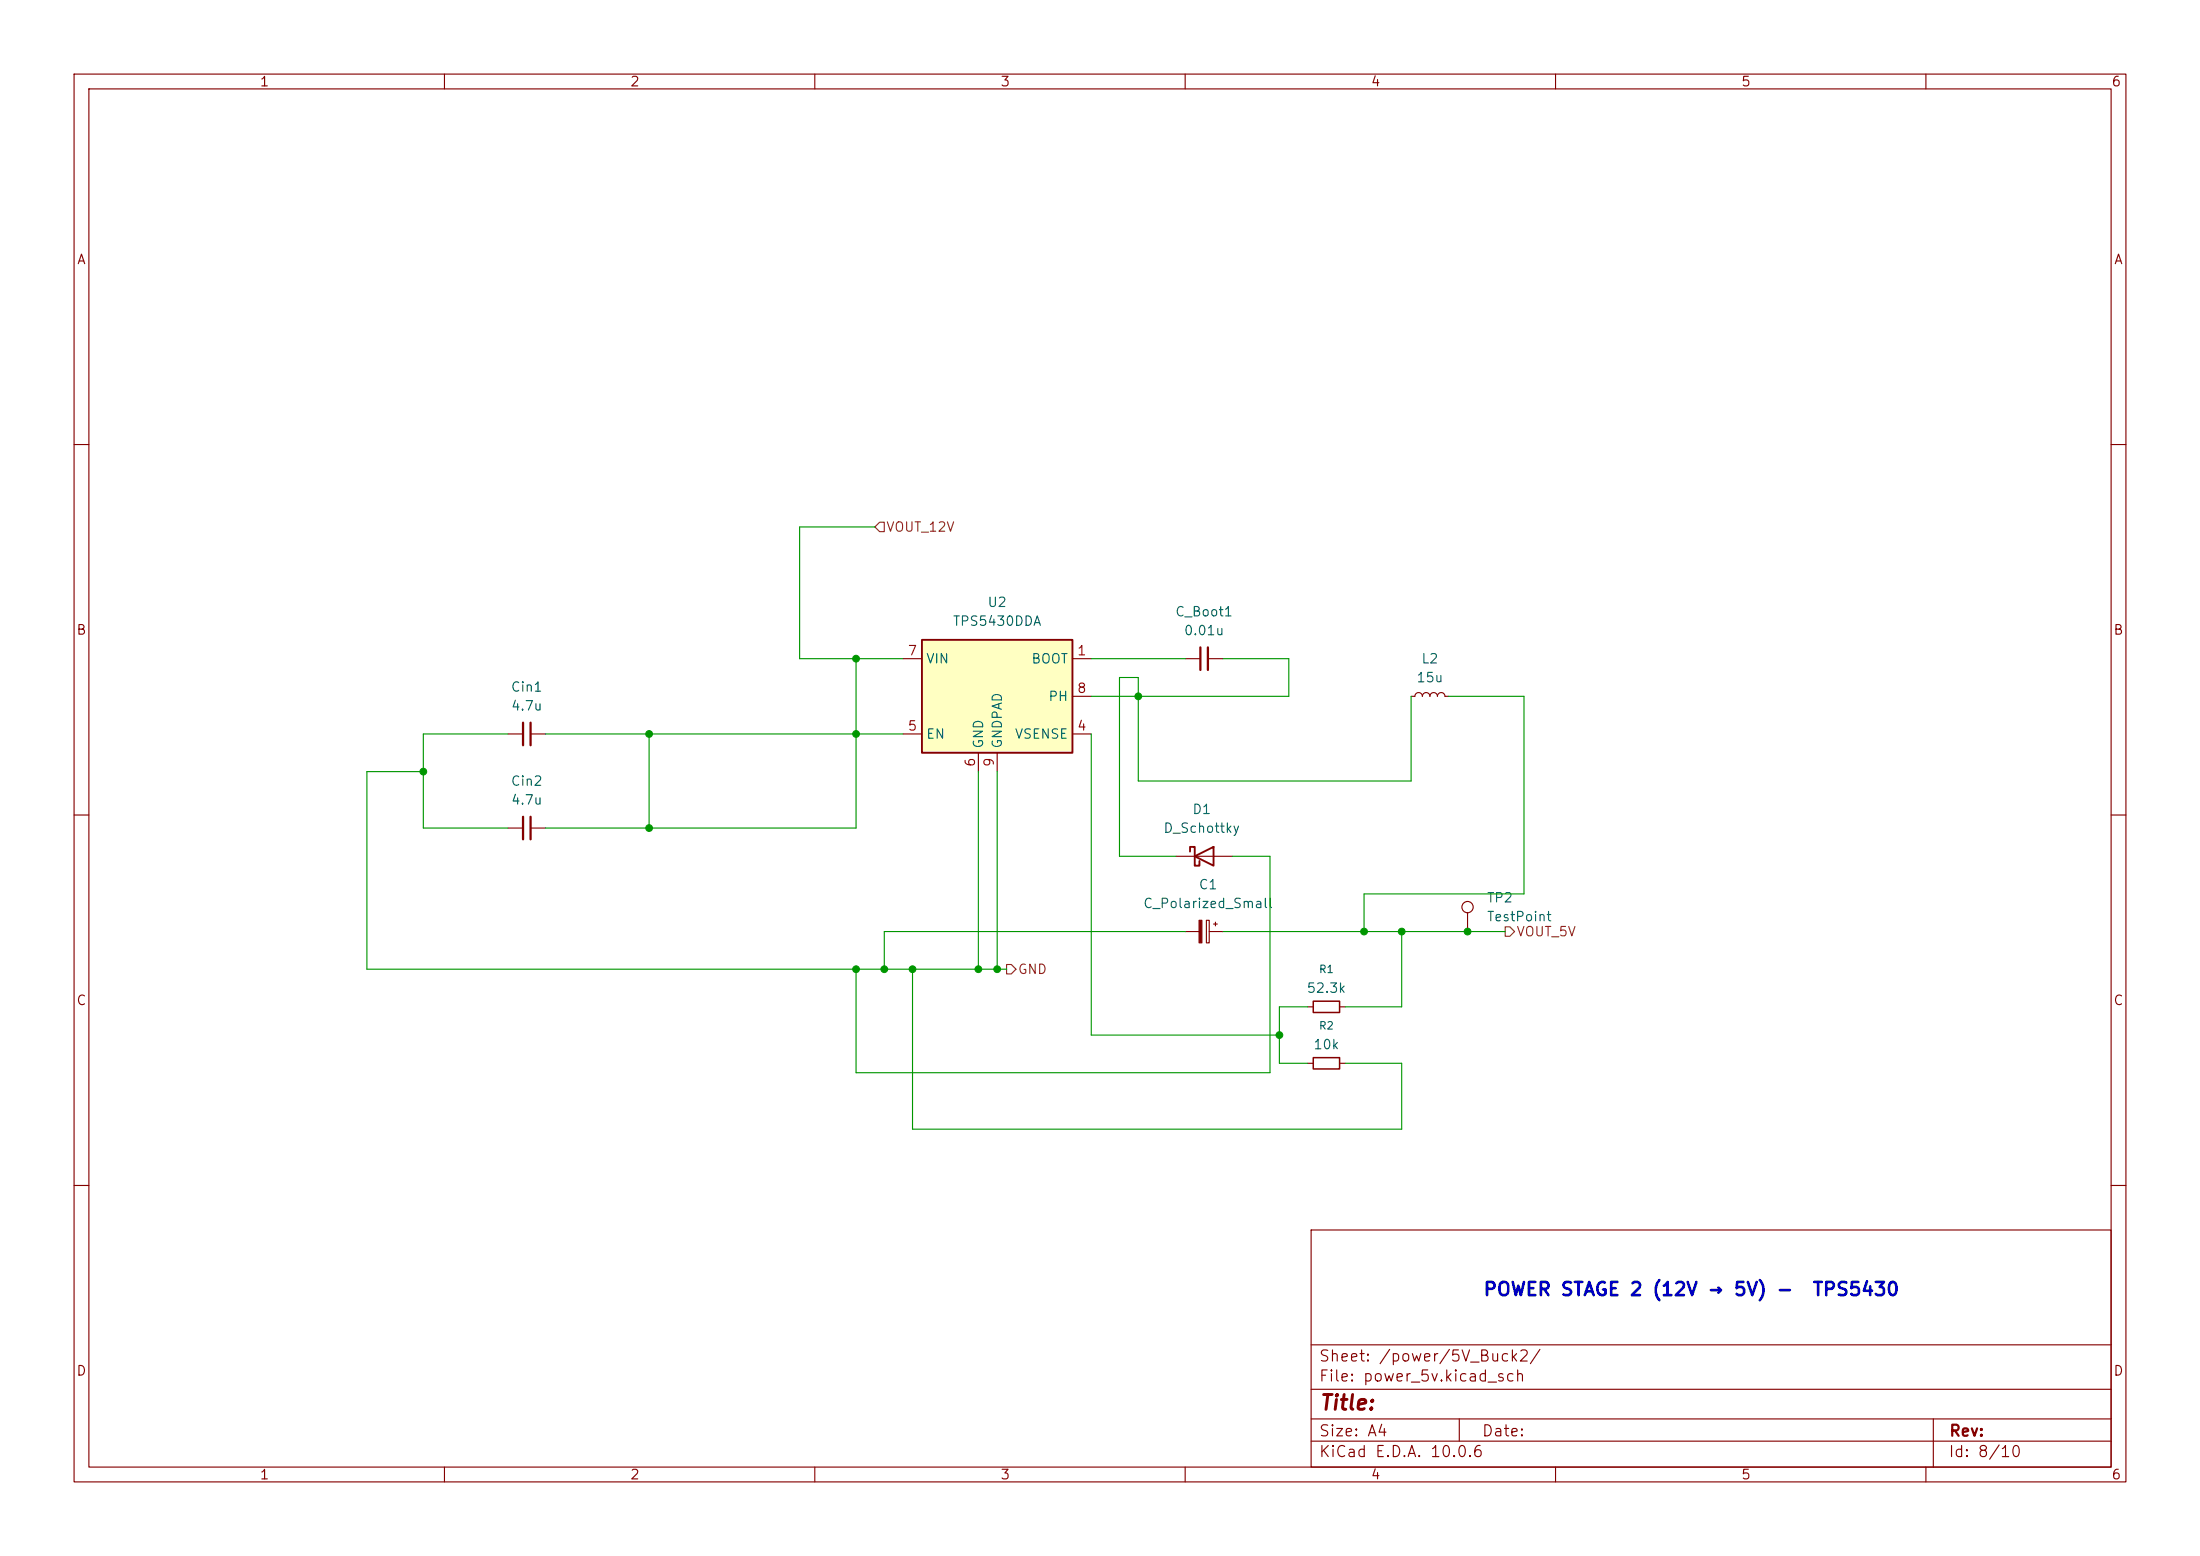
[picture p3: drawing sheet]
(kicad_sch
 (version 20260306)
 (generator "eeschema")
 (generator_version "10.0")
 (paper "A4")
 (lib_symbols
  (symbol "Connector:TestPoint"
   (pin_numbers (hide yes))
   (pin_names
    (offset 0.762) (hide yes)) (exclude_from_sim no) (in_bom yes) (on_board yes)
   (in_pos_files yes)
   (duplicate_pin_numbers_are_jumpers no)
   (property "Reference" "TP" (at 0 6.858 0) (show_name no) (do_not_autoplace no) (effects (font (size 1.27 1.27))))
   (property "Value" "TestPoint" (at 0 5.08 0) (show_name no) (do_not_autoplace no) (effects (font (size 1.27 1.27))))
   (property "Footprint" "" (at 5.08 0 0) (show_name no) (do_not_autoplace no) (hide yes) (effects (font (size 1.27 1.27))))
   (property "Datasheet" "" (at 5.08 0 0) (show_name no) (do_not_autoplace no) (hide yes) (effects (font (size 1.27 1.27))))
   (property "Description" "test point" (at 0 0 0) (show_name no) (do_not_autoplace no) (hide yes) (effects (font (size 1.27 1.27))))
   (symbol "TestPoint_0_1"
    (circle (center 0 3.302) (radius 0.762) (stroke (width 0) (type default)) (fill (type none))))
   (symbol "TestPoint_1_1"
    (pin passive line (at 0 0 90) (length 2.54) (name "1" (effects (font (size 1.27 1.27)))) (number "1" (effects (font (size 1.27 1.27))))))
   (embedded_fonts no))
  (symbol "Device:C_Polarized_Small"
   (pin_numbers (hide yes))
   (pin_names
    (offset 0.254) (hide yes)) (exclude_from_sim no) (in_bom yes) (on_board yes)
   (in_pos_files yes)
   (duplicate_pin_numbers_are_jumpers no)
   (property "Reference" "C" (at 0.254 1.778 0) (show_name no) (do_not_autoplace no) (effects (font (size 1.27 1.27)) (justify left)))
   (property "Value" "C_Polarized_Small" (at 0.254 -2.032 0) (show_name no) (do_not_autoplace no) (effects (font (size 1.27 1.27)) (justify left)))
   (property "Footprint" "" (at 0 0 0) (show_name no) (do_not_autoplace no) (hide yes) (effects (font (size 1.27 1.27))))
   (property "Datasheet" "" (at 0 0 0) (show_name no) (do_not_autoplace no) (hide yes) (effects (font (size 1.27 1.27))))
   (property "Description" "Polarized capacitor, small symbol" (at 0 0 0) (show_name no) (do_not_autoplace no) (hide yes) (effects (font (size 1.27 1.27))))
   (symbol "C_Polarized_Small_0_1"
    (rectangle (start -1.524 0.6858) (end 1.524 0.3048) (stroke (width 0) (type default)) (fill (type none)))
    (rectangle (start -1.524 -0.3048) (end 1.524 -0.6858) (stroke (width 0) (type default)) (fill (type outline)))
    (polyline (pts (xy -1.27 1.524) (xy -0.762 1.524)) (stroke (width 0) (type default)) (fill (type none)))
    (polyline (pts (xy -1.016 1.27) (xy -1.016 1.778)) (stroke (width 0) (type default)) (fill (type none))))
   (symbol "C_Polarized_Small_1_1"
    (pin passive line (at 0 2.54 270) (length 1.8542) (name "" (effects (font (size 1.27 1.27)))) (number "1" (effects (font (size 1.27 1.27)))))
    (pin passive line (at 0 -2.54 90) (length 1.8542) (name "" (effects (font (size 1.27 1.27)))) (number "2" (effects (font (size 1.27 1.27))))))
   (embedded_fonts no))
  (symbol "Device:C_Small"
   (pin_numbers (hide yes))
   (pin_names
    (offset 0.254) (hide yes)) (exclude_from_sim no) (in_bom yes) (on_board yes)
   (in_pos_files yes)
   (duplicate_pin_numbers_are_jumpers no)
   (property "Reference" "C" (at 0.254 1.778 0) (show_name no) (do_not_autoplace no) (effects (font (size 1.27 1.27)) (justify left)))
   (property "Value" "C_Small" (at 0.254 -2.032 0) (show_name no) (do_not_autoplace no) (effects (font (size 1.27 1.27)) (justify left)))
   (property "Footprint" "" (at 0 0 0) (show_name no) (do_not_autoplace no) (hide yes) (effects (font (size 1.27 1.27))))
   (property "Datasheet" "" (at 0 0 0) (show_name no) (do_not_autoplace no) (hide yes) (effects (font (size 1.27 1.27))))
   (property "Description" "Unpolarized capacitor, small symbol" (at 0 -10.16 0) (show_name no) (do_not_autoplace no) (hide yes) (effects (font (size 1.27 1.27))))
   (symbol "C_Small_0_1"
    (polyline (pts (xy -1.524 0.508) (xy 1.524 0.508)) (stroke (width 0.3048) (type default)) (fill (type none)))
    (polyline (pts (xy -1.524 -0.508) (xy 1.524 -0.508)) (stroke (width 0.3048) (type default)) (fill (type none))))
   (symbol "C_Small_1_1"
    (pin passive line (at 0 2.54 270) (length 2.032) (name "" (effects (font (size 1.27 1.27)))) (number "1" (effects (font (size 1.27 1.27)))))
    (pin passive line (at 0 -2.54 90) (length 2.032) (name "" (effects (font (size 1.27 1.27)))) (number "2" (effects (font (size 1.27 1.27))))))
   (embedded_fonts no))
  (symbol "Device:D_Schottky"
   (pin_numbers (hide yes))
   (pin_names
    (offset 1.016) (hide yes)) (exclude_from_sim no) (in_bom yes) (on_board yes)
   (in_pos_files yes)
   (duplicate_pin_numbers_are_jumpers no)
   (property "Reference" "D" (at 0 2.54 0) (show_name no) (do_not_autoplace no) (effects (font (size 1.27 1.27))))
   (property "Value" "D_Schottky" (at 0 -2.54 0) (show_name no) (do_not_autoplace no) (effects (font (size 1.27 1.27))))
   (property "Footprint" "" (at 0 0 0) (show_name no) (do_not_autoplace no) (hide yes) (effects (font (size 1.27 1.27))))
   (property "Datasheet" "" (at 0 0 0) (show_name no) (do_not_autoplace no) (hide yes) (effects (font (size 1.27 1.27))))
   (property "Description" "Schottky diode" (at 0 0 0) (show_name no) (do_not_autoplace no) (hide yes) (effects (font (size 1.27 1.27))))
   (symbol "D_Schottky_0_1"
    (polyline (pts (xy -1.905 0.635) (xy -1.905 1.27) (xy -1.27 1.27) (xy -1.27 -1.27) (xy -0.635 -1.27) (xy -0.635 -0.635)) (stroke (width 0.254) (type default)) (fill (type none)))
    (polyline (pts (xy 1.27 1.27) (xy 1.27 -1.27) (xy -1.27 0) (xy 1.27 1.27)) (stroke (width 0.254) (type default)) (fill (type none)))
    (polyline (pts (xy 1.27 0) (xy -1.27 0)) (stroke (width 0) (type default)) (fill (type none))))
   (symbol "D_Schottky_1_1"
    (pin passive line (at -3.81 0 0) (length 2.54) (name "K" (effects (font (size 1.27 1.27)))) (number "1" (effects (font (size 1.27 1.27)))))
    (pin passive line (at 3.81 0 180) (length 2.54) (name "A" (effects (font (size 1.27 1.27)))) (number "2" (effects (font (size 1.27 1.27))))))
   (embedded_fonts no))
  (symbol "Device:L_Small"
   (pin_numbers (hide yes))
   (pin_names
    (offset 0.254) (hide yes)) (exclude_from_sim no) (in_bom yes) (on_board yes)
   (in_pos_files yes)
   (duplicate_pin_numbers_are_jumpers no)
   (property "Reference" "L" (at 0.762 1.016 0) (show_name no) (do_not_autoplace no) (effects (font (size 1.27 1.27)) (justify left)))
   (property "Value" "L_Small" (at 0.762 -1.016 0) (show_name no) (do_not_autoplace no) (effects (font (size 1.27 1.27)) (justify left)))
   (property "Footprint" "" (at 0 0 0) (show_name no) (do_not_autoplace no) (hide yes) (effects (font (size 1.27 1.27))))
   (property "Datasheet" "" (at 0 0 0) (show_name no) (do_not_autoplace no) (hide yes) (effects (font (size 1.27 1.27))))
   (property "Description" "Inductor, small symbol" (at 0 0 0) (show_name no) (do_not_autoplace no) (hide yes) (effects (font (size 1.27 1.27))))
   (symbol "L_Small_0_1"
    (arc (start 0 2.032) (mid 0.5058 1.524) (end 0 1.016) (stroke (width 0) (type default)) (fill (type none)))
    (arc (start 0 1.016) (mid 0.5058 0.508) (end 0 0) (stroke (width 0) (type default)) (fill (type none)))
    (arc (start 0 0) (mid 0.5058 -0.508) (end 0 -1.016) (stroke (width 0) (type default)) (fill (type none)))
    (arc (start 0 -1.016) (mid 0.5058 -1.524) (end 0 -2.032) (stroke (width 0) (type default)) (fill (type none))))
   (symbol "L_Small_1_1"
    (pin passive line (at 0 2.54 270) (length 0.508) (name "" (effects (font (size 1.27 1.27)))) (number "1" (effects (font (size 1.27 1.27)))))
    (pin passive line (at 0 -2.54 90) (length 0.508) (name "" (effects (font (size 1.27 1.27)))) (number "2" (effects (font (size 1.27 1.27))))))
   (embedded_fonts no))
  (symbol "Device:R_Small"
   (pin_numbers (hide yes))
   (pin_names
    (offset 0.254) (hide yes)) (exclude_from_sim no) (in_bom yes) (on_board yes)
   (in_pos_files yes)
   (duplicate_pin_numbers_are_jumpers no)
   (property "Reference" "R" (at 0 0 90) (show_name no) (do_not_autoplace no) (effects (font (size 1.016 1.016))))
   (property "Value" "R_Small" (at 1.778 0 90) (show_name no) (do_not_autoplace no) (effects (font (size 1.27 1.27))))
   (property "Footprint" "" (at 0 0 0) (show_name no) (do_not_autoplace no) (hide yes) (effects (font (size 1.27 1.27))))
   (property "Datasheet" "" (at 0 0 0) (show_name no) (do_not_autoplace no) (hide yes) (effects (font (size 1.27 1.27))))
   (property "Description" "Resistor, small symbol" (at 0 0 0) (show_name no) (do_not_autoplace no) (hide yes) (effects (font (size 1.27 1.27))))
   (symbol "R_Small_0_1"
    (rectangle (start -0.762 1.778) (end 0.762 -1.778) (stroke (width 0.2032) (type default)) (fill (type none))))
   (symbol "R_Small_1_1"
    (pin passive line (at 0 2.54 270) (length 0.762) (name "" (effects (font (size 1.27 1.27)))) (number "1" (effects (font (size 1.27 1.27)))))
    (pin passive line (at 0 -2.54 90) (length 0.762) (name "" (effects (font (size 1.27 1.27)))) (number "2" (effects (font (size 1.27 1.27))))))
   (embedded_fonts no))
  (symbol "Regulator_Switching:TPS5430DDA" (exclude_from_sim no) (in_bom yes) (on_board yes)
   (in_pos_files yes)
   (duplicate_pin_numbers_are_jumpers no)
   (property "Reference" "U" (at -10.16 8.89 0) (show_name no) (do_not_autoplace no) (effects (font (size 1.27 1.27)) (justify left)))
   (property "Value" "TPS5430DDA" (at -1.27 8.89 0) (show_name no) (do_not_autoplace no) (effects (font (size 1.27 1.27)) (justify left)))
   (property "Footprint" "Package_SO:TI_SO-PowerPAD-8_ThermalVias" (at 1.27 -8.89 0) (show_name no) (do_not_autoplace no) (hide yes) (effects (font (size 1.27 1.27)
    (italic yes)) (justify left)))
   (property "Datasheet" "http://www.ti.com/lit/ds/symlink/tps5430.pdf" (at 0 0 0) (show_name no) (do_not_autoplace no) (hide yes) (effects (font (size 1.27 1.27))))
   (property "Description" "3A, Step Down Swift Converter, Adjustable Output Voltage, 5.5-36V Input Voltage, PowerSO-8" (at 0 0 0) (show_name no) (do_not_autoplace no) (hide yes) (effects (font (size 1.27 1.27))))
   (symbol "TPS5430DDA_0_1"
    (rectangle (start -10.16 7.62) (end 10.16 -7.62) (stroke (width 0.254) (type default)) (fill (type background))))
   (symbol "TPS5430DDA_1_1"
    (pin input line (at 12.7 5.08 180) (length 2.54) (name "BOOT" (effects (font (size 1.27 1.27)))) (number "1" (effects (font (size 1.27 1.27)))))
    (pin no_connect line (at -10.16 2.54 0) (length 2.54) (hide yes) (name "NC" (effects (font (size 1.27 1.27)))) (number "2" (effects (font (size 1.27 1.27)))))
    (pin no_connect line (at -10.16 -2.54 0) (length 2.54) (hide yes) (name "NC" (effects (font (size 1.27 1.27)))) (number "3" (effects (font (size 1.27 1.27)))))
    (pin input line (at 12.7 -5.08 180) (length 2.54) (name "VSENSE" (effects (font (size 1.27 1.27)))) (number "4" (effects (font (size 1.27 1.27)))))
    (pin input line (at -12.7 -5.08 0) (length 2.54) (name "EN" (effects (font (size 1.27 1.27)))) (number "5" (effects (font (size 1.27 1.27)))))
    (pin power_in line (at -2.54 -10.16 90) (length 2.54) (name "GND" (effects (font (size 1.27 1.27)))) (number "6" (effects (font (size 1.27 1.27)))))
    (pin power_in line (at -12.7 5.08 0) (length 2.54) (name "VIN" (effects (font (size 1.27 1.27)))) (number "7" (effects (font (size 1.27 1.27)))))
    (pin output line (at 12.7 0 180) (length 2.54) (name "PH" (effects (font (size 1.27 1.27)))) (number "8" (effects (font (size 1.27 1.27)))))
    (pin power_in line (at 0 -10.16 90) (length 2.54) (name "GNDPAD" (effects (font (size 1.27 1.27)))) (number "9" (effects (font (size 1.27 1.27))))))
   (embedded_fonts no)))
 (text "POWER STAGE 2 (12V → 5V) -  TPS5430"
  (exclude_from_sim no)
  (at 146.812 51.816 0)
  (effects (font (size 1.778 1.778) (thickness 0.3556)
    (bold yes))))
 (junction
  (at 198.12 125.73)
  (diameter 0)
  (color 0 0 0 0))
 (junction
  (at 115.57 130.81)
  (diameter 0)
  (color 0 0 0 0))
 (junction
  (at 184.15 125.73)
  (diameter 0)
  (color 0 0 0 0))
 (junction
  (at 119.38 130.81)
  (diameter 0)
  (color 0 0 0 0))
 (junction
  (at 87.63 99.06)
  (diameter 0)
  (color 0 0 0 0))
 (junction
  (at 172.72 139.7)
  (diameter 0)
  (color 0 0 0 0))
 (junction
  (at 134.62 130.81)
  (diameter 0)
  (color 0 0 0 0))
 (junction
  (at 153.67 93.98)
  (diameter 0)
  (color 0 0 0 0))
 (junction
  (at 57.15 104.14)
  (diameter 0)
  (color 0 0 0 0))
 (junction
  (at 189.23 125.73)
  (diameter 0)
  (color 0 0 0 0))
 (junction
  (at 115.57 88.9)
  (diameter 0)
  (color 0 0 0 0))
 (junction
  (at 123.19 130.81)
  (diameter 0)
  (color 0 0 0 0))
 (junction
  (at 87.63 111.76)
  (diameter 0)
  (color 0 0 0 0))
 (junction
  (at 132.08 130.81)
  (diameter 0)
  (color 0 0 0 0))
 (junction
  (at 115.57 99.06)
  (diameter 0)
  (color 0 0 0 0))
 (wire
  (pts (xy 153.67 93.98) (xy 147.32 93.98))
  (stroke (width 0) (type default)))
 (wire
  (pts (xy 205.74 120.65) (xy 184.15 120.65))
  (stroke (width 0) (type default)))
 (wire
  (pts (xy 189.23 152.4) (xy 123.19 152.4))
  (stroke (width 0) (type default)))
 (wire
  (pts (xy 132.08 104.14) (xy 132.08 130.81))
  (stroke (width 0) (type default)))
 (wire
  (pts (xy 115.57 99.06) (xy 115.57 88.9))
  (stroke (width 0) (type default)))
 (wire
  (pts (xy 205.74 93.98) (xy 205.74 120.65))
  (stroke (width 0) (type default)))
 (wire
  (pts (xy 181.61 143.51) (xy 189.23 143.51))
  (stroke (width 0) (type default)))
 (wire
  (pts (xy 118.11 71.12) (xy 107.95 71.12))
  (stroke (width 0) (type default)))
 (wire
  (pts (xy 73.66 111.76) (xy 87.63 111.76))
  (stroke (width 0) (type default)))
 (wire
  (pts (xy 195.58 93.98) (xy 205.74 93.98))
  (stroke (width 0) (type default)))
 (wire
  (pts (xy 165.1 125.73) (xy 184.15 125.73))
  (stroke (width 0) (type default)))
 (wire
  (pts (xy 190.5 105.41) (xy 153.67 105.41))
  (stroke (width 0) (type default)))
 (wire
  (pts (xy 115.57 144.78) (xy 115.57 130.81))
  (stroke (width 0) (type default)))
 (wire
  (pts (xy 189.23 143.51) (xy 189.23 152.4))
  (stroke (width 0) (type default)))
 (wire
  (pts (xy 57.15 104.14) (xy 57.15 111.76))
  (stroke (width 0) (type default)))
 (wire
  (pts (xy 73.66 99.06) (xy 87.63 99.06))
  (stroke (width 0) (type default)))
 (wire
  (pts (xy 165.1 88.9) (xy 173.99 88.9))
  (stroke (width 0) (type default)))
 (wire
  (pts (xy 134.62 130.81) (xy 135.89 130.81))
  (stroke (width 0) (type default)))
 (wire
  (pts (xy 176.53 135.89) (xy 172.72 135.89))
  (stroke (width 0) (type default)))
 (wire
  (pts (xy 184.15 125.73) (xy 189.23 125.73))
  (stroke (width 0) (type default)))
 (wire
  (pts (xy 87.63 111.76) (xy 87.63 99.06))
  (stroke (width 0) (type default)))
 (wire
  (pts (xy 57.15 111.76) (xy 68.58 111.76))
  (stroke (width 0) (type default)))
 (wire
  (pts (xy 115.57 99.06) (xy 121.92 99.06))
  (stroke (width 0) (type default)))
 (wire
  (pts (xy 190.5 93.98) (xy 190.5 105.41))
  (stroke (width 0) (type default)))
 (wire
  (pts (xy 115.57 88.9) (xy 121.92 88.9))
  (stroke (width 0) (type default)))
 (wire
  (pts (xy 132.08 130.81) (xy 134.62 130.81))
  (stroke (width 0) (type default)))
 (wire
  (pts (xy 171.45 115.57) (xy 171.45 144.78))
  (stroke (width 0) (type default)))
 (wire
  (pts (xy 173.99 93.98) (xy 153.67 93.98))
  (stroke (width 0) (type default)))
 (wire
  (pts (xy 198.12 125.73) (xy 203.2 125.73))
  (stroke (width 0) (type default)))
 (wire
  (pts (xy 134.62 104.14) (xy 134.62 130.81))
  (stroke (width 0) (type default)))
 (wire
  (pts (xy 166.37 115.57) (xy 171.45 115.57))
  (stroke (width 0) (type default)))
 (wire
  (pts (xy 173.99 88.9) (xy 173.99 93.98))
  (stroke (width 0) (type default)))
 (wire
  (pts (xy 57.15 104.14) (xy 49.53 104.14))
  (stroke (width 0) (type default)))
 (wire
  (pts (xy 172.72 135.89) (xy 172.72 139.7))
  (stroke (width 0) (type default)))
 (wire
  (pts (xy 49.53 130.81) (xy 115.57 130.81))
  (stroke (width 0) (type default)))
 (wire
  (pts (xy 189.23 125.73) (xy 198.12 125.73))
  (stroke (width 0) (type default)))
 (wire
  (pts (xy 123.19 130.81) (xy 132.08 130.81))
  (stroke (width 0) (type default)))
 (wire
  (pts (xy 115.57 130.81) (xy 119.38 130.81))
  (stroke (width 0) (type default)))
 (wire
  (pts (xy 158.75 115.57) (xy 151.13 115.57))
  (stroke (width 0) (type default)))
 (wire
  (pts (xy 172.72 143.51) (xy 176.53 143.51))
  (stroke (width 0) (type default)))
 (wire
  (pts (xy 119.38 125.73) (xy 119.38 130.81))
  (stroke (width 0) (type default)))
 (wire
  (pts (xy 119.38 130.81) (xy 123.19 130.81))
  (stroke (width 0) (type default)))
 (wire
  (pts (xy 151.13 91.44) (xy 153.67 91.44))
  (stroke (width 0) (type default)))
 (wire
  (pts (xy 123.19 152.4) (xy 123.19 130.81))
  (stroke (width 0) (type default)))
 (wire
  (pts (xy 189.23 135.89) (xy 189.23 125.73))
  (stroke (width 0) (type default)))
 (wire
  (pts (xy 147.32 88.9) (xy 160.02 88.9))
  (stroke (width 0) (type default)))
 (wire
  (pts (xy 172.72 139.7) (xy 172.72 143.51))
  (stroke (width 0) (type default)))
 (wire
  (pts (xy 115.57 111.76) (xy 115.57 99.06))
  (stroke (width 0) (type default)))
 (wire
  (pts (xy 184.15 120.65) (xy 184.15 125.73))
  (stroke (width 0) (type default)))
 (wire
  (pts (xy 87.63 99.06) (xy 115.57 99.06))
  (stroke (width 0) (type default)))
 (wire
  (pts (xy 107.95 71.12) (xy 107.95 88.9))
  (stroke (width 0) (type default)))
 (wire
  (pts (xy 87.63 111.76) (xy 115.57 111.76))
  (stroke (width 0) (type default)))
 (wire
  (pts (xy 147.32 99.06) (xy 147.32 139.7))
  (stroke (width 0) (type default)))
 (wire
  (pts (xy 107.95 88.9) (xy 115.57 88.9))
  (stroke (width 0) (type default)))
 (wire
  (pts (xy 181.61 135.89) (xy 189.23 135.89))
  (stroke (width 0) (type default)))
 (wire
  (pts (xy 151.13 115.57) (xy 151.13 91.44))
  (stroke (width 0) (type default)))
 (wire
  (pts (xy 160.02 125.73) (xy 119.38 125.73))
  (stroke (width 0) (type default)))
 (wire
  (pts (xy 147.32 139.7) (xy 172.72 139.7))
  (stroke (width 0) (type default)))
 (wire
  (pts (xy 153.67 91.44) (xy 153.67 93.98))
  (stroke (width 0) (type default)))
 (wire
  (pts (xy 49.53 104.14) (xy 49.53 130.81))
  (stroke (width 0) (type default)))
 (wire
  (pts (xy 171.45 144.78) (xy 115.57 144.78))
  (stroke (width 0) (type default)))
 (wire
  (pts (xy 68.58 99.06) (xy 57.15 99.06))
  (stroke (width 0) (type default)))
 (wire
  (pts (xy 153.67 105.41) (xy 153.67 93.98))
  (stroke (width 0) (type default)))
 (wire
  (pts (xy 57.15 99.06) (xy 57.15 104.14))
  (stroke (width 0) (type default)))
 (hierarchical_label "VOUT_12V"
  (shape input)
  (at 118.11 71.12 0)
  (effects (font (size 1.27 1.27)) (justify left)))
 (hierarchical_label "VOUT_5V"
  (shape output)
  (at 203.2 125.73 0)
  (effects (font (size 1.27 1.27)) (justify left)))
 (hierarchical_label "GND"
  (shape output)
  (at 135.89 130.81 0)
  (effects (font (size 1.27 1.27)) (justify left)))
 (symbol
  (lib_id "Device:C_Small")
  (at 71.12 99.06 90)
  (unit 1)
  (body_style 1)
  (exclude_from_sim no)
  (in_bom yes)
  (on_board yes)
  (in_pos_files yes)
  (dnp no)
  (fields_autoplaced yes)
  (property "Reference" "Cin1" (at 71.12 92.71 90) (show_name no) (do_not_autoplace no) (effects (font (size 1.27 1.27))))
  (property "Value" "4.7u" (at 71.12 95.25 90) (show_name no) (do_not_autoplace no) (effects (font (size 1.27 1.27))))
  (property "Footprint" "Package_SO:TI_SO-PowerPAD-8_ThermalVias" (at 71.12 99.06 0) (hide yes) (show_name no) (do_not_autoplace no) (effects (font (size 1.27 1.27))))
  (property "Datasheet" "" (at 71.12 99.06 0) (hide yes) (show_name no) (do_not_autoplace no) (effects (font (size 1.27 1.27))))
  (property "Description" "Unpolarized capacitor, small symbol" (at 81.28 99.06 0) (hide yes) (show_name no) (do_not_autoplace no) (effects (font (size 1.27 1.27))))
  (pin "1")
  (pin "2"))
 (symbol
  (lib_id "Device:C_Small")
  (at 71.12 111.76 90)
  (unit 1)
  (body_style 1)
  (exclude_from_sim no)
  (in_bom yes)
  (on_board yes)
  (in_pos_files yes)
  (dnp no)
  (fields_autoplaced yes)
  (property "Reference" "Cin2" (at 71.12 105.41 90) (show_name no) (do_not_autoplace no) (effects (font (size 1.27 1.27))))
  (property "Value" "4.7u" (at 71.12 107.95 90) (show_name no) (do_not_autoplace no) (effects (font (size 1.27 1.27))))
  (property "Footprint" "" (at 71.12 111.76 0) (hide yes) (show_name no) (do_not_autoplace no) (effects (font (size 1.27 1.27))))
  (property "Datasheet" "" (at 71.12 111.76 0) (hide yes) (show_name no) (do_not_autoplace no) (effects (font (size 1.27 1.27))))
  (property "Description" "Unpolarized capacitor, small symbol" (at 81.28 111.76 0) (hide yes) (show_name no) (do_not_autoplace no) (effects (font (size 1.27 1.27))))
  (pin "1")
  (pin "2"))
 (symbol
  (lib_id "Device:C_Small")
  (at 162.56 88.9 90)
  (unit 1)
  (body_style 1)
  (exclude_from_sim no)
  (in_bom yes)
  (on_board yes)
  (in_pos_files yes)
  (dnp no)
  (fields_autoplaced yes)
  (property "Reference" "C_Boot1" (at 162.56 82.55 90) (show_name no) (do_not_autoplace no) (effects (font (size 1.27 1.27))))
  (property "Value" "0.01u" (at 162.56 85.09 90) (show_name no) (do_not_autoplace no) (effects (font (size 1.27 1.27))))
  (property "Footprint" "" (at 162.56 88.9 0) (hide yes) (show_name no) (do_not_autoplace no) (effects (font (size 1.27 1.27))))
  (property "Datasheet" "" (at 162.56 88.9 0) (hide yes) (show_name no) (do_not_autoplace no) (effects (font (size 1.27 1.27))))
  (property "Description" "Unpolarized capacitor, small symbol" (at 172.72 88.9 0) (hide yes) (show_name no) (do_not_autoplace no) (effects (font (size 1.27 1.27))))
  (pin "2")
  (pin "1"))
 (symbol
  (lib_id "Device:L_Small")
  (at 193.04 93.98 90)
  (unit 1)
  (body_style 1)
  (exclude_from_sim no)
  (in_bom yes)
  (on_board yes)
  (in_pos_files yes)
  (dnp no)
  (fields_autoplaced yes)
  (property "Reference" "L2" (at 193.04 88.9 90) (show_name no) (do_not_autoplace no) (effects (font (size 1.27 1.27))))
  (property "Value" "15u" (at 193.04 91.44 90) (show_name no) (do_not_autoplace no) (effects (font (size 1.27 1.27))))
  (property "Footprint" "" (at 193.04 93.98 0) (hide yes) (show_name no) (do_not_autoplace no) (effects (font (size 1.27 1.27))))
  (property "Datasheet" "" (at 193.04 93.98 0) (hide yes) (show_name no) (do_not_autoplace no) (effects (font (size 1.27 1.27))))
  (property "Description" "Inductor, small symbol" (at 193.04 93.98 0) (hide yes) (show_name no) (do_not_autoplace no) (effects (font (size 1.27 1.27))))
  (pin "2")
  (pin "1"))
 (symbol
  (lib_id "Regulator_Switching:TPS5430DDA")
  (at 134.62 93.98 0)
  (unit 1)
  (body_style 1)
  (exclude_from_sim no)
  (in_bom yes)
  (on_board yes)
  (in_pos_files yes)
  (dnp no)
  (fields_autoplaced yes)
  (property "Reference" "U2" (at 134.62 81.28 0) (show_name no) (do_not_autoplace no) (effects (font (size 1.27 1.27))))
  (property "Value" "TPS5430DDA" (at 134.62 83.82 0) (show_name no) (do_not_autoplace no) (effects (font (size 1.27 1.27))))
  (property "Footprint" "Package_SO:TI_SO-PowerPAD-8_ThermalVias" (at 135.89 102.87 0) (hide yes) (show_name no) (do_not_autoplace no) (effects (font (size 1.27 1.27)
    (italic yes)) (justify left)))
  (property "Datasheet" "http://www.ti.com/lit/ds/symlink/tps5430.pdf" (at 134.62 93.98 0) (hide yes) (show_name no) (do_not_autoplace no) (effects (font (size 1.27 1.27))))
  (property "Description" "3A, Step Down Swift Converter, Adjustable Output Voltage, 5.5-36V Input Voltage, PowerSO-8" (at 134.62 93.98 0) (hide yes) (show_name no) (do_not_autoplace no) (effects (font (size 1.27 1.27))))
  (pin "5")
  (pin "6")
  (pin "1")
  (pin "2")
  (pin "4")
  (pin "7")
  (pin "3")
  (pin "9")
  (pin "8"))
 (symbol
  (lib_id "Device:C_Polarized_Small")
  (at 162.56 125.73 270)
  (unit 1)
  (body_style 1)
  (exclude_from_sim no)
  (in_bom yes)
  (on_board yes)
  (in_pos_files yes)
  (dnp no)
  (fields_autoplaced yes)
  (property "Reference" "C1" (at 163.1061 119.38 90) (show_name no) (do_not_autoplace no) (effects (font (size 1.27 1.27))))
  (property "Value" "C_Polarized_Small" (at 163.1061 121.92 90) (show_name no) (do_not_autoplace no) (effects (font (size 1.27 1.27))))
  (property "Footprint" "" (at 162.56 125.73 0) (hide yes) (show_name no) (do_not_autoplace no) (effects (font (size 1.27 1.27))))
  (property "Datasheet" "" (at 162.56 125.73 0) (hide yes) (show_name no) (do_not_autoplace no) (effects (font (size 1.27 1.27))))
  (property "Description" "Polarized capacitor, small symbol" (at 162.56 125.73 0) (hide yes) (show_name no) (do_not_autoplace no) (effects (font (size 1.27 1.27))))
  (pin "1")
  (pin "2"))
 (symbol
  (lib_id "Device:R_Small")
  (at 179.07 135.89 90)
  (unit 1)
  (body_style 1)
  (exclude_from_sim no)
  (in_bom yes)
  (on_board yes)
  (in_pos_files yes)
  (dnp no)
  (fields_autoplaced yes)
  (property "Reference" "R1" (at 179.07 130.81 90) (show_name no) (do_not_autoplace no) (effects (font (size 1.016 1.016))))
  (property "Value" "52.3k" (at 179.07 133.35 90) (show_name no) (do_not_autoplace no) (effects (font (size 1.27 1.27))))
  (property "Footprint" "" (at 179.07 135.89 0) (hide yes) (show_name no) (do_not_autoplace no) (effects (font (size 1.27 1.27))))
  (property "Datasheet" "" (at 179.07 135.89 0) (hide yes) (show_name no) (do_not_autoplace no) (effects (font (size 1.27 1.27))))
  (property "Description" "Resistor, small symbol" (at 179.07 135.89 0) (hide yes) (show_name no) (do_not_autoplace no) (effects (font (size 1.27 1.27))))
  (pin "1")
  (pin "2"))
 (symbol
  (lib_id "Device:D_Schottky")
  (at 162.56 115.57 0)
  (unit 1)
  (body_style 1)
  (exclude_from_sim no)
  (in_bom yes)
  (on_board yes)
  (in_pos_files yes)
  (dnp no)
  (fields_autoplaced yes)
  (property "Reference" "D1" (at 162.2425 109.22 0) (show_name no) (do_not_autoplace no) (effects (font (size 1.27 1.27))))
  (property "Value" "D_Schottky" (at 162.2425 111.76 0) (show_name no) (do_not_autoplace no) (effects (font (size 1.27 1.27))))
  (property "Footprint" "" (at 162.56 115.57 0) (hide yes) (show_name no) (do_not_autoplace no) (effects (font (size 1.27 1.27))))
  (property "Datasheet" "" (at 162.56 115.57 0) (hide yes) (show_name no) (do_not_autoplace no) (effects (font (size 1.27 1.27))))
  (property "Description" "Schottky diode" (at 162.56 115.57 0) (hide yes) (show_name no) (do_not_autoplace no) (effects (font (size 1.27 1.27))))
  (pin "2")
  (pin "1"))
 (symbol
  (lib_id "Device:R_Small")
  (at 179.07 143.51 90)
  (unit 1)
  (body_style 1)
  (exclude_from_sim no)
  (in_bom yes)
  (on_board yes)
  (in_pos_files yes)
  (dnp no)
  (fields_autoplaced yes)
  (property "Reference" "R2" (at 179.07 138.43 90) (show_name no) (do_not_autoplace no) (effects (font (size 1.016 1.016))))
  (property "Value" "10k" (at 179.07 140.97 90) (show_name no) (do_not_autoplace no) (effects (font (size 1.27 1.27))))
  (property "Footprint" "" (at 179.07 143.51 0) (hide yes) (show_name no) (do_not_autoplace no) (effects (font (size 1.27 1.27))))
  (property "Datasheet" "" (at 179.07 143.51 0) (hide yes) (show_name no) (do_not_autoplace no) (effects (font (size 1.27 1.27))))
  (property "Description" "Resistor, small symbol" (at 179.07 143.51 0) (hide yes) (show_name no) (do_not_autoplace no) (effects (font (size 1.27 1.27))))
  (pin "1")
  (pin "2"))
 (symbol
  (lib_id "Connector:TestPoint")
  (at 198.12 125.73 0)
  (unit 1)
  (body_style 1)
  (exclude_from_sim no)
  (in_bom yes)
  (on_board yes)
  (in_pos_files yes)
  (dnp no)
  (fields_autoplaced yes)
  (property "Reference" "TP2" (at 200.66 121.1579 0) (show_name no) (do_not_autoplace no) (effects (font (size 1.27 1.27)) (justify left)))
  (property "Value" "TestPoint" (at 200.66 123.6979 0) (show_name no) (do_not_autoplace no) (effects (font (size 1.27 1.27)) (justify left)))
  (property "Footprint" "" (at 203.2 125.73 0) (hide yes) (show_name no) (do_not_autoplace no) (effects (font (size 1.27 1.27))))
  (property "Datasheet" "" (at 203.2 125.73 0) (hide yes) (show_name no) (do_not_autoplace no) (effects (font (size 1.27 1.27))))
  (property "Description" "test point" (at 198.12 125.73 0) (hide yes) (show_name no) (do_not_autoplace no) (effects (font (size 1.27 1.27))))
  (pin "1")))
